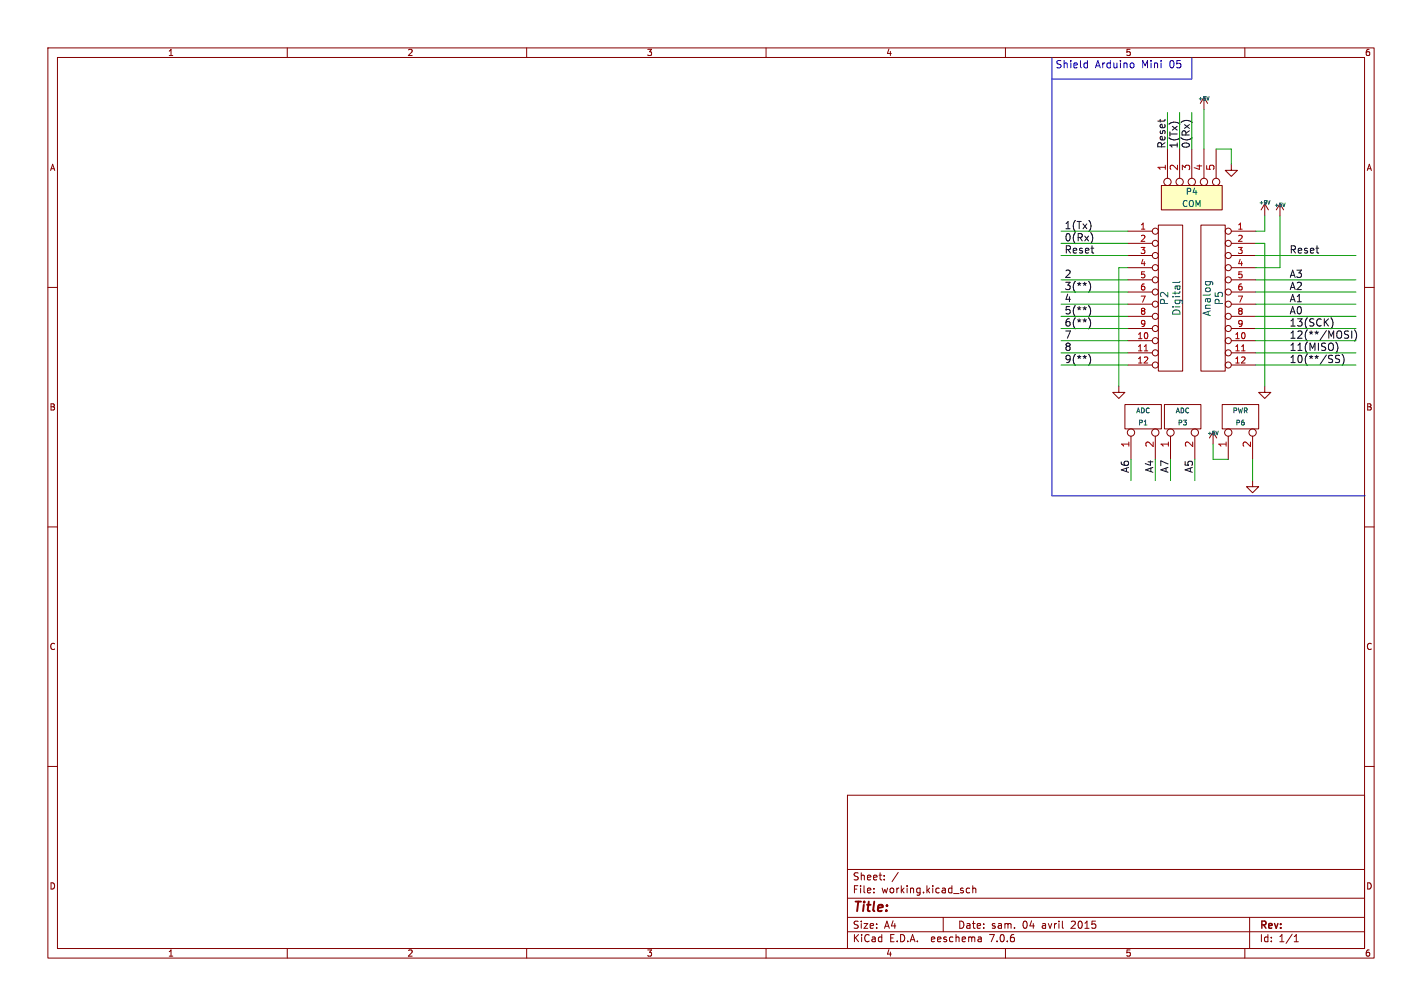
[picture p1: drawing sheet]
<svg xmlns="http://www.w3.org/2000/svg" width="297mm" height="210mm" viewBox="0 0 297 210" stroke-linecap="round" stroke-linejoin="round" font-family="sans-serif">
<g fill="none" stroke="#840000" stroke-width=".21">
<path d="M10 10h277v190h-277zM12 12h273v186h-273zM60 10v2M110 10v2M160 10v2M210 10v2M260 10v2M242.6 38.7h12.7v5.1h-12.7zM243.8 31.1v6.1M246.4 31.1v6.1M248.9 31.1v6.1M251.5 20.3v2.6"/>
<path d="M251.5 31.1v6.1M251.5 20.3l-.8 1.3M251.5 20.3l.7 1.3M254 31.1v6.1M257.2 34.3v1.3h1.2l-1.2 1.2-1.3-1.2h1.3M10 60h2M235.6 48.3h5.1M235.6 50.8h5.1M235.6 53.3h5.1M235.6 55.9h5.1M235.6 58.4h5.1M241.9 47h5.1v30.5h-5.1z"/>
<path d="M250.8 47h5.1v30.5h-5.1zM257.2 48.3h5.1M257.2 50.8h5.1M257.2 53.3h5.1M257.2 55.9h5.1M257.2 58.4h5.1M264.2 42.5l-.8 1.3M264.2 42.5v2.6M264.2 42.5l.7 1.3M267.3 42.5l-.7 1.3M267.3 42.5v2.6M267.3 42.5l.8 1.3"/>
<path d="M285 60h2M235.6 71.1h5.1M235.6 73.7h5.1M235.6 76.2h5.1M235.6 61h5.1M235.6 63.5h5.1M235.6 66h5.1M235.6 68.6h5.1M257.2 71.1h5.1M257.2 73.7h5.1M257.2 76.2h5.1M257.2 61h5.1"/>
<path d="M257.2 63.5h5.1M257.2 66h5.1M257.2 68.6h5.1M233.7 80.6v1.3h1.2l-1.2 1.3-1.3-1.3h1.3M234.9 84.5h7.7v5h-7.7zM236.2 91.1v4.8M241.3 91.1v4.8M243.2 84.5h7.6v5h-7.6zM244.5 91.1v4.8M249.6 91.1v4.8M253.4 90.2l-.8 1.2M253.4 90.2v2.5"/>
<path d="M253.4 90.2l.7 1.2M255.3 84.5h7.6v5h-7.6zM256.5 91.1v4.8M261.6 91.1v4.8M264.2 80.6v1.3h1.2l-1.2 1.3-1.3-1.3h1.3M10 110h2M261.6 100.3v1.3h1.3l-1.3 1.3-1.3-1.3h1.3M285 110h2M10 160h2M285 160h2M177 166h108v32h-108zM60 198v2"/>
<path d="M110 198v2M160 198v2M177 194.5h108M177 191.5h108M177 187.5h108M177 181.5h108M182.5 186.3v.1M182.5 185.5v.1M184.7 183.6v.1M184.7 182.8v.1M187.6 182.1l-1.3 2M197 191.5v3"/>
<path d="M202.5 185.5l-.4-.1-.3 .3 .2 .6h.5M203.2 185.5l.2-.1 .3 .1 .1 .9M203.2 184.9v1.5M204.9 195.7l.1 .9M205 196.5l-.2 .1M205 196h-.2M210 198v2M260 198v2M261 191.5v6.5M270.3 196.6h.9M270.3 195.5l.4-.4v1.5"/>
<circle cx="243.8" cy="38" r=".76"/>
<circle cx="246.4" cy="38" r=".76"/>
<circle cx="248.9" cy="38" r=".76"/>
<circle cx="251.5" cy="38" r=".76"/>
<circle cx="254" cy="38" r=".76"/>
<circle cx="241.3" cy="50.8" r=".63"/>
<circle cx="241.3" cy="58.4" r=".63"/>
<circle cx="241.3" cy="53.3" r=".63"/>
<circle cx="241.3" cy="55.9" r=".63"/>
<circle cx="241.3" cy="48.3" r=".63"/>
<circle cx="256.5" cy="48.3" r=".63"/>
<circle cx="256.5" cy="50.8" r=".63"/>
<circle cx="256.5" cy="58.4" r=".63"/>
<circle cx="256.5" cy="55.9" r=".63"/>
<circle cx="256.5" cy="53.3" r=".63"/>
<circle cx="241.3" cy="73.7" r=".63"/>
<circle cx="241.3" cy="61" r=".63"/>
<circle cx="241.3" cy="66" r=".63"/>
<circle cx="241.3" cy="71.1" r=".63"/>
<circle cx="241.3" cy="63.5" r=".63"/>
<circle cx="241.3" cy="76.2" r=".63"/>
<circle cx="241.3" cy="68.6" r=".63"/>
<circle cx="256.5" cy="71.1" r=".63"/>
<circle cx="256.5" cy="76.2" r=".63"/>
<circle cx="256.5" cy="66" r=".63"/>
<circle cx="256.5" cy="68.6" r=".63"/>
<circle cx="256.5" cy="73.7" r=".63"/>
<circle cx="256.5" cy="61" r=".63"/>
<circle cx="256.5" cy="63.5" r=".63"/>
<circle cx="236.2" cy="90.3" r=".76"/>
<circle cx="241.3" cy="90.3" r=".76"/>
<circle cx="244.5" cy="90.3" r=".76"/>
<circle cx="249.6" cy="90.3" r=".76"/>
<circle cx="256.5" cy="90.3" r=".76"/>
<circle cx="261.6" cy="90.3" r=".76"/>
</g>
<path d="M242.6 38.7h12.7v5.1h-12.7z" fill="#ffffc2" stroke="#ffffc2" stroke-width=".21"/>
<path d="M252.5 20.2l-.2 .7M246.4 58.7l-.2 .3h-1.3M251.8 58.8h1.2l.2 .1M251.8 58.8v.1M252.7 58.8l.1 .1M265.2 41.9l-.2 .7M268.4 42.4l-.2 .7M254.5 90l-.3 .8" fill="none" stroke="#006464" stroke-width=".21"/>
<path d="M239 73.2h.7M259.3 73.2h.7" fill="none" stroke="#a90000" stroke-width=".21"/>
<g fill="none" stroke="#0f0f0f" stroke-width=".21">
<path d="M244.8 25.6h1M247 25.4l.7-.3 1 .3M227.4 58.7a1.75 1.75 0 0 1 0 2.3M227.8 46.7v1M228 48.8l.2 .8-.2 1M227.4 66.3a1.75 1.75 0 0 1 0 2.4M227.4 63.8a1.75 1.75 0 0 1 0 2.3M227.4 74a1.75 1.75 0 0 1 0 2.3M278 66.3a1.76 1.76 0 0 1 0 2.3M278.9 74.5l.2 .3 .5 .2 .2 .3-.3 .4-.6-.1M279.3 71.8a1.78 1.78 0 0 1-.3 1.9M279.8 74.2h-.6l-.2 .1"/>
<path d="M280.3 74a1.75 1.75 0 0 1 0 2.3M281.1 69.8l.4 .2 .2 .3-.3 .3h-.4M281.1 69.1l.6 .1M282.3 69.1v1.5M282.9 68.9a1.74 1.74 0 0 1 0 2.3"/>
</g>
<path d="M219.7 12.1v91.4h65.4M226.7 13.1l.4 .1M227.1 12.6v1.6M227.1 14.1l-.4 .1M236.6 13.1l.2 .3v.5l-.2 .3M248.9 12.1v4.4h-29.2" fill="none" stroke="#0000c2" stroke-width=".21"/>
<g fill="none" stroke="#009600" stroke-width=".21">
<path d="M243.8 23.5v7.6M246.4 23.5v7.6M248.9 23.5v7.6M251.5 22.9v8.2M254 31.1h3.2v3.2M221.6 50.8h14M221.6 53.3h14M221.6 48.3h14M221.6 58.4h14M235.6 55.9h-1.9v24.7M262.3 50.8h1.9v29.8M262.3 53.3h20.9"/>
<path d="M262.3 58.4h20.9M264.2 45.1v3.2h-1.9M267.3 45.1v10.8h-5M221.6 76.2h14M221.6 61h14M221.6 66h14M221.6 71.1h14M221.6 73.7h14M221.6 68.6h14M221.6 63.5h14M262.3 76.2h20.9M262.3 61h20.9"/>
<path d="M262.3 66h20.9M262.3 71.1h20.9M262.3 73.7h20.9M262.3 68.6h20.9M262.3 63.5h20.9M236.2 95.9v4.4M241.3 95.9v4.4M244.5 95.9v4.4M249.6 95.9v4.4M253.4 92.7v3.2h3.1M261.6 95.9v4.4"/>
</g>
<text font-size="2.8" fill="#840000" x="178" y="190.9">Title:</text>
<g font-size="2.1" fill="#0000c2">
<text x="220.3" y="14.4">Shield</text>
<text x="228.7" y="14.4">Arduino</text>
<text x="238.5" y="14.4">Mini</text>
<text x="244.4" y="14.4">05</text>
</g>
<g font-size="2.1" fill="#0f0f0f">
<text x="243.5" y="31.1" transform="rotate(-90 243.5 31.1)">Reset</text>
<text x="246.1" y="31.1" transform="rotate(-90 246.1 31.1)">1(Tx)</text>
<text x="248.6" y="31.1" transform="rotate(-90 248.6 31.1)">0(Rx)</text>
<text x="222.2" y="47.9">1(Tx)</text>
<text x="222.2" y="53">Reset</text>
<text x="222.2" y="50.5">0(Rx)</text>
<text x="269.2" y="53">Reset</text>
<text x="222.2" y="58.1">2</text>
<text x="269.2" y="58.1">A3</text>
<text x="222.2" y="65.7">5(**)</text>
<text x="222.2" y="60.6">3(**)</text>
<text x="222.2" y="63.2">4</text>
<text x="269.2" y="65.7">A0</text>
<text x="269.2" y="63.2">A1</text>
<text x="269.2" y="60.6">A2</text>
<text x="222.2" y="68.3">6(**)</text>
<text x="222.2" y="70.8">7</text>
<text x="269.2" y="70.8">12(**/MOSI)</text>
<text x="269.2" y="68.3">13(SCK)</text>
<text x="222.2" y="75.9">9(**)</text>
<text x="222.2" y="73.3">8</text>
<text x="269.2" y="75.9">10(**/SS)</text>
<text x="269.2" y="73.3">11(MISO)</text>
<text x="235.9" y="98.8" transform="rotate(-90 235.9 98.8)">A6</text>
<text x="241" y="98.8" transform="rotate(-90 241 98.8)">A4</text>
<text x="244.2" y="98.8" transform="rotate(-90 244.2 98.8)">A7</text>
<text x="249.2" y="98.8" transform="rotate(-90 249.2 98.8)">A5</text>
</g>
<g font-size="2.1" fill="#a90000">
<text x="243.6" y="35.7" transform="rotate(-90 243.6 35.7)">1</text>
<text x="246.1" y="35.7" transform="rotate(-90 246.1 35.7)">2</text>
<text x="248.7" y="35.7" transform="rotate(-90 248.7 35.7)">3</text>
<text x="251.2" y="35.7" transform="rotate(-90 251.2 35.7)">4</text>
<text x="253.7" y="35.7" transform="rotate(-90 253.7 35.7)">5</text>
<text x="236" y="93.5" transform="rotate(-90 236 93.5)">1</text>
<text x="241" y="93.5" transform="rotate(-90 241 93.5)">2</text>
<text x="244.2" y="93.5" transform="rotate(-90 244.2 93.5)">1</text>
<text x="249.3" y="93.5" transform="rotate(-90 249.3 93.5)">2</text>
<text x="256.3" y="93.5" transform="rotate(-90 256.3 93.5)">1</text>
<text x="261.4" y="93.5" transform="rotate(-90 261.4 93.5)">2</text>
</g>
<g font-size="2.1" fill="#006464">
<text x="244.2" y="63.8" transform="rotate(-90 244.2 63.8)">P2</text>
<text x="255.6" y="63.8" transform="rotate(-90 255.6 63.8)">P5</text>
<text x="246.7" y="66" transform="rotate(-90 246.7 66)">Digital</text>
<text x="253.1" y="66.1" transform="rotate(-90 253.1 66.1)">Analog</text>
</g>
<g font-size="2.1" fill="#840000">
<text x="178" y="184">Sheet:</text>
<text x="178" y="186.7">File:</text>
<text x="184.1" y="186.7">working.kicad_sch</text>
<text x="178" y="196.9">KiCad</text>
<text x="178" y="194.1">Size:</text>
<text x="184.7" y="194.1">A4</text>
<text x="185.7" y="196.9">E.D.A.</text>
<text x="194.6" y="196.9">eeschema</text>
<text x="200" y="194.1">Date:</text>
<text x="207" y="196.9">7.0.6</text>
<text x="207" y="194.1">sam.</text>
<text x="213.6" y="194.1">04</text>
<text x="217.8" y="194.1">avril</text>
<text x="224" y="194.1">2015</text>
<text x="263" y="194.3">Rev:</text>
<text x="263" y="196.9">Id:</text>
<text x="267.1" y="196.9">1/1</text>
</g>
<g font-size="1.8" fill="#840000">
<text x="35" y="11.9">1</text>
<text x="85" y="11.9">2</text>
<text x="135" y="11.9">3</text>
<text x="185" y="11.9">4</text>
<text x="235" y="11.9">5</text>
<text x="285" y="11.9">6</text>
<text x="10.3" y="35.9">A</text>
<text x="285.3" y="35.9">A</text>
<text x="10.3" y="85.9">B</text>
<text x="285.3" y="85.9">B</text>
<text x="10.3" y="135.9">C</text>
<text x="285.3" y="135.9">C</text>
<text x="10.3" y="185.9">D</text>
<text x="285.3" y="185.9">D</text>
<text x="35" y="199.9">1</text>
<text x="85" y="199.9">2</text>
<text x="135" y="199.9">3</text>
<text x="185" y="199.9">4</text>
<text x="235" y="199.9">5</text>
<text x="285" y="199.9">6</text>
</g>
<g font-size="1.8" fill="#006464">
<text x="247.6" y="40.9">P4</text>
<text x="246.8" y="43.4">COM</text>
</g>
<g font-size="1.8" fill="#a90000">
<text x="238.1" y="48">1</text>
<text x="238.1" y="50.5">2</text>
<text x="238.1" y="53.1">3</text>
<text x="258.4" y="48">1</text>
<text x="258.4" y="50.5">2</text>
<text x="258.4" y="53.1">3</text>
<text x="238.1" y="55.6">4</text>
<text x="238.1" y="58.2">5</text>
<text x="258.4" y="55.6">4</text>
<text x="258.4" y="58.2">5</text>
<text x="238.1" y="60.7">6</text>
<text x="238.1" y="63.2">7</text>
<text x="238.1" y="65.8">8</text>
<text x="258.4" y="60.7">6</text>
<text x="258.4" y="63.2">7</text>
<text x="258.4" y="65.8">8</text>
<text x="237.4" y="70.9">10</text>
<text x="238.1" y="68.3">9</text>
<text x="257.8" y="70.9">10</text>
<text x="258.4" y="68.3">9</text>
<text x="237.4" y="73.4">11</text>
<text x="237.4" y="75.9">12</text>
<text x="257.8" y="73.4">11</text>
<text x="257.8" y="75.9">12</text>
</g>
<g font-size="1.4" fill="#006464">
<text x="237.2" y="86.5">ADC</text>
<text x="237.6" y="89">P1</text>
<text x="245.4" y="86.5">ADC</text>
<text x="245.9" y="89">P3</text>
<text x="257.4" y="86.5">PWR</text>
<text x="258" y="89">P6</text>
</g>
<g font-size="1.1" fill="#006464">
<text x="250.1" y="21.2">+5V</text>
<text x="262.8" y="42.9">+9V</text>
<text x="266" y="43.4">+5V</text>
<text x="252.1" y="91">+5V</text>
</g>
</svg>
